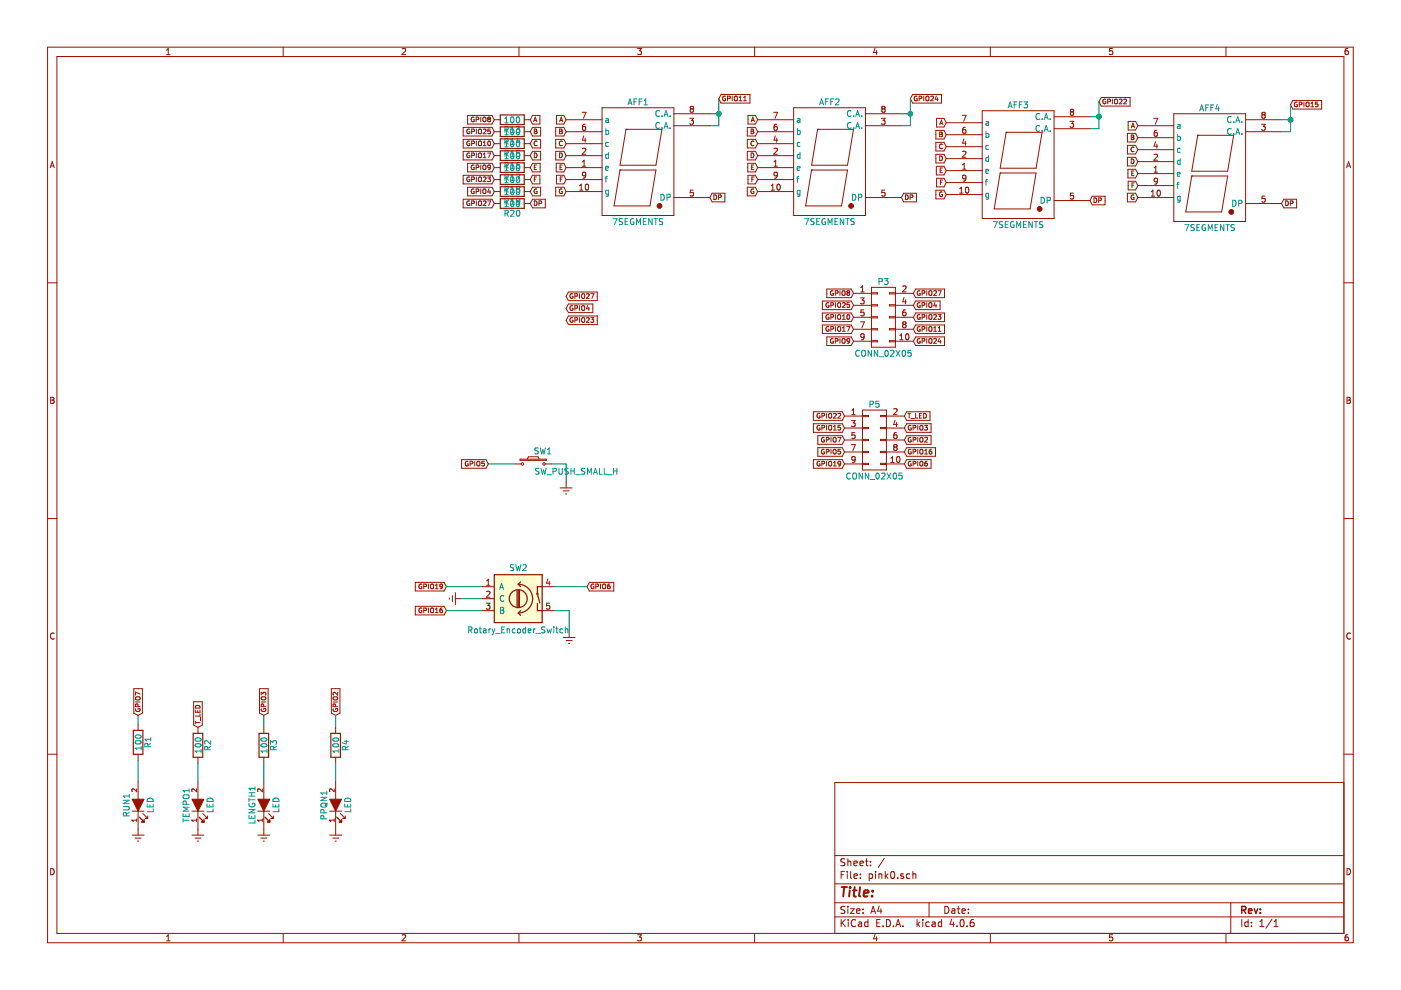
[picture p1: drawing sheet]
EESchema Schematic File Version 2
LIBS:pink0-rescue
LIBS:power
LIBS:device
LIBS:transistors
LIBS:conn
LIBS:linear
LIBS:regul
LIBS:74xx
LIBS:cmos4000
LIBS:adc-dac
LIBS:memory
LIBS:xilinx
LIBS:microcontrollers
LIBS:dsp
LIBS:microchip
LIBS:analog_switches
LIBS:motorola
LIBS:texas
LIBS:intel
LIBS:audio
LIBS:interface
LIBS:digital-audio
LIBS:philips
LIBS:display
LIBS:cypress
LIBS:siliconi
LIBS:opto
LIBS:atmel
LIBS:contrib
LIBS:valves
LIBS:pink0-cache
EELAYER 25 0
EELAYER END
$Descr A4 11693 8268
encoding utf-8
Sheet 1 1
Title ""
Date ""
Rev ""
Comp ""
Comment1 "CC-BY-NC-SA"
Comment2 ""
Comment3 ""
Comment4 ""
$EndDescr
$Comp
L 7SEGMENTS AFF1
U 1 1
P 5325 1400
F 0 "AFF1" H 5325 1950 50  0000 C CNN
F 1 "7SEGMENTS" H 5325 950 50  0000 C CNN
F 2 "raffilibkicad:ACSA02_KCSA02_7segment" H 5325 1400 50  0001 C CNN
F 3 "2.46" H 5325 1400 50  0001 C CNN
F 4 "Kingbright" H -375 0   50  0001 C CNN "MFR"
F 5 "ACSA02-41SGWA-F01" H -375 0   50  0001 C CNN "MPN"
F 6 "Mouser" H -375 0   50  0001 C CNN "SPR"
F 7 "604-ACSA02-41SGWA" H -375 0   50  0001 C CNN "SPN"
F 8 "" H -375 0   50  0001 C CNN "SPURL"
	1    5325 1400
	1    0    0    -1  
$EndComp
$Comp
L 7SEGMENTS AFF2
U 1 1
P 6925 1400
F 0 "AFF2" H 6925 1950 50  0000 C CNN
F 1 "7SEGMENTS" H 6925 950 50  0000 C CNN
F 2 "raffilibkicad:ACSA02_KCSA02_7segment" H 6925 1400 50  0001 C CNN
F 3 "2.46" H 6925 1400 50  0001 C CNN
F 4 "Kingbright" H -250 0   50  0001 C CNN "MFR"
F 5 "ACSA02-41SGWA-F01" H -250 0   50  0001 C CNN "MPN"
F 6 "Mouser" H -250 0   50  0001 C CNN "SPR"
F 7 "604-ACSA02-41SGWA" H -250 0   50  0001 C CNN "SPN"
F 8 "" H -250 0   50  0001 C CNN "SPURL"
	1    6925 1400
	1    0    0    -1  
$EndComp
$Comp
L 7SEGMENTS AFF3
U 1 1
P 8500 1425
F 0 "AFF3" H 8500 1975 50  0000 C CNN
F 1 "7SEGMENTS" H 8500 975 50  0000 C CNN
F 2 "raffilibkicad:ACSA02_KCSA02_7segment" H 8500 1425 50  0001 C CNN
F 3 "2.46" H 8500 1425 50  0001 C CNN
F 4 "Kingbright" H -200 0   50  0001 C CNN "MFR"
F 5 "ACSA02-41SGWA-F01" H -200 0   50  0001 C CNN "MPN"
F 6 "Mouser" H -200 0   50  0001 C CNN "SPR"
F 7 "604-ACSA02-41SGWA" H -200 0   50  0001 C CNN "SPN"
F 8 "" H -200 0   50  0001 C CNN "SPURL"
	1    8500 1425
	1    0    0    -1  
$EndComp
$Comp
L 7SEGMENTS AFF4
U 1 1
P 10100 1450
F 0 "AFF4" H 10100 2000 50  0000 C CNN
F 1 "7SEGMENTS" H 10100 1000 50  0000 C CNN
F 2 "raffilibkicad:ACSA02_KCSA02_7segment" H 10100 1450 50  0001 C CNN
F 3 "2.46" H 10100 1450 50  0001 C CNN
F 4 "Kingbright" H -200 0   50  0001 C CNN "MFR"
F 5 "ACSA02-41SGWA-F01" H -200 0   50  0001 C CNN "MPN"
F 6 "Mouser" H -200 0   50  0001 C CNN "SPR"
F 7 "604-ACSA02-41SGWA" H -200 0   50  0001 C CNN "SPN"
F 8 "" H -200 0   50  0001 C CNN "SPURL"
	1    10100 1450
	1    0    0    -1  
$EndComp
$Comp
L SW_PUSH_SMALL_H SW1
U 1 1
P 4450 3875
F 0 "SW1" H 4530 3985 50  0000 C CNN
F 1 "SW_PUSH_SMALL_H" H 4810 3815 50  0000 C CNN
F 2 "raffilibkicad:APEM_tactile_SMD_switch_6mm" H 4450 4075 50  0001 C CNN
F 3 "0.284" H 4450 4075 50  0001 C CNN
F 4 "APEM" H -675 -775 50  0001 C CNN "MFR"
F 5 "ADTSM66NV" H -675 -775 50  0001 C CNN "MPN"
F 6 "Mouser" H -675 -775 50  0001 C CNN "SPR"
F 7 "642-ADTSM66NV" H -675 -775 50  0001 C CNN "SPN"
F 8 "" H -675 -775 50  0001 C CNN "SPURL"
	1    4450 3875
	1    0    0    -1  
$EndComp
$Comp
L Rotary_Encoder_Switch SW2
U 1 1
P 4325 5000
F 0 "SW2" H 4325 5260 50  0000 C CNN
F 1 "Rotary_Encoder_Switch" H 4325 4740 50  0000 C CNN
F 2 "raffilibkicad:ENCODER_PEC11_SMD" H 4225 5160 50  0001 C CNN
F 3 "2.77" H 4325 5260 50  0001 C CNN
F 4 "Bourns" H -3225 475 50  0001 C CNN "MFR"
F 5 "PEC11S-929K-S0015" H -3225 475 50  0001 C CNN "MPN"
F 6 "Mouser" H -3225 475 50  0001 C CNN "SPR"
F 7 "652-PEC11S9215KH0015" H -3225 475 50  0001 C CNN "SPN"
F 8 "" H -3225 475 50  0001 C CNN "SPURL"
	1    4325 5000
	1    0    0    -1  
$EndComp
$Comp
L CONN_02X05 P3
U 1 1
P 7375 2650
F 0 "P3" H 7375 2950 50  0000 C CNN
F 1 "CONN_02X05" H 7375 2350 50  0000 C CNN
F 2 "raffilibkicad:PINHEAD_10_pin_jtag_connector" H 7375 1450 50  0001 C CNN
F 3 "0.636" H 7375 1450 50  0001 C CNN
F 4 "Amphenol FCI" H 0   0   50  0001 C CNN "MFR"
F 5 "20021111-00010T4LF" H 0   0   50  0001 C CNN "MPN"
F 6 "Mouser" H 0   0   50  0001 C CNN "SPR"
F 7 "649-221111-00010T4LF" H 0   0   50  0001 C CNN "SPN"
F 8 "" H 0   0   50  0001 C CNN "SPURL"
	1    7375 2650
	1    0    0    -1  
$EndComp
$Comp
L LED-RESCUE-pink0 RUN1
U 1 1
P 1150 6725
F 0 "RUN1" H 1150 6825 50  0000 C CNN
F 1 "LED" H 1150 6625 50  0000 C CNN
F 2 "LEDs:LED_0805" H 1150 6725 50  0001 C CNN
F 3 "0.2" H 1150 6725 50  0001 C CNN
F 4 "Kingbright" H -50 1375 50  0001 C CNN "MFR"
F 5 "APHCM2012CGCK-F01" H -50 1375 50  0001 C CNN "MPN"
F 6 "Mouser" H -50 1375 50  0001 C CNN "SPR"
F 7 "604-APHCM2012CGCK" H -50 1375 50  0001 C CNN "SPN"
F 8 "" H -50 1375 50  0001 C CNN "SPURL"
	1    1150 6725
	0    -1   -1   0   
$EndComp
$Comp
L LED-RESCUE-pink0 TEMPO1
U 1 1
P 1650 6725
F 0 "TEMPO1" H 1650 6825 50  0000 C CNN
F 1 "LED" H 1650 6625 50  0000 C CNN
F 2 "LEDs:LED_0805" H 1650 6725 50  0001 C CNN
F 3 "0.2" H 1650 6725 50  0001 C CNN
F 4 "Kingbright" H -50 1375 50  0001 C CNN "MFR"
F 5 "APHCM2012CGCK-F01" H -50 1375 50  0001 C CNN "MPN"
F 6 "Mouser" H -50 1375 50  0001 C CNN "SPR"
F 7 "604-APHCM2012CGCK" H -50 1375 50  0001 C CNN "SPN"
F 8 "" H -50 1375 50  0001 C CNN "SPURL"
	1    1650 6725
	0    -1   -1   0   
$EndComp
$Comp
L LED-RESCUE-pink0 LENGTH1
U 1 1
P 2200 6725
F 0 "LENGTH1" H 2200 6825 50  0000 C CNN
F 1 "LED" H 2200 6625 50  0000 C CNN
F 2 "LEDs:LED_0805" H 2200 6725 50  0001 C CNN
F 3 "0.2" H 2200 6725 50  0001 C CNN
F 4 "Kingbright" H -50 1375 50  0001 C CNN "MFR"
F 5 "APHCM2012CGCK-F01" H -50 1375 50  0001 C CNN "MPN"
F 6 "Mouser" H -50 1375 50  0001 C CNN "SPR"
F 7 "604-APHCM2012CGCK" H -50 1375 50  0001 C CNN "SPN"
F 8 "" H -50 1375 50  0001 C CNN "SPURL"
	1    2200 6725
	0    -1   -1   0   
$EndComp
$Comp
L LED-RESCUE-pink0 PPQN1
U 1 1
P 2800 6725
F 0 "PPQN1" H 2800 6825 50  0000 C CNN
F 1 "LED" H 2800 6625 50  0000 C CNN
F 2 "LEDs:LED_0805" H 2800 6725 50  0001 C CNN
F 3 "0.2" H 2800 6725 50  0001 C CNN
F 4 "Kingbright" H -50 1375 50  0001 C CNN "MFR"
F 5 "APHCM2012CGCK-F01" H -50 1375 50  0001 C CNN "MPN"
F 6 "Mouser" H -50 1375 50  0001 C CNN "SPR"
F 7 "604-APHCM2012CGCK" H -50 1375 50  0001 C CNN "SPN"
F 8 "" H -50 1375 50  0001 C CNN "SPURL"
	1    2800 6725
	0    -1   -1   0   
$EndComp
$Comp
L R R1
U 1 1
P 1150 6200
F 0 "R1" V 1230 6200 50  0000 C CNN
F 1 "100" V 1150 6200 50  0000 C CNN
F 2 "raffilibkicad:R_0805" V 1080 6200 50  0001 C CNN
F 3 "0.016" H 1150 6200 50  0001 C CNN
F 4 "Yageo" H -50 1375 50  0001 C CNN "MFR"
F 5 "RC0805FR-07100RL" H -50 1375 50  0001 C CNN "MPN"
F 6 "Mouser" H -50 1375 50  0001 C CNN "SPR"
F 7 "603-RC0805FR-07100RL" H -50 1375 50  0001 C CNN "SPN"
F 8 "" H -50 1375 50  0001 C CNN "SPURL"
	1    1150 6200
	1    0    0    -1  
$EndComp
$Comp
L R R2
U 1 1
P 1650 6225
F 0 "R2" V 1730 6225 50  0000 C CNN
F 1 "100" V 1650 6225 50  0000 C CNN
F 2 "raffilibkicad:R_0805" V 1580 6225 50  0001 C CNN
F 3 "0.016" H 1650 6225 50  0001 C CNN
F 4 "Yageo" H -50 1375 50  0001 C CNN "MFR"
F 5 "RC0805FR-07100RL" H -50 1375 50  0001 C CNN "MPN"
F 6 "Mouser" H -50 1375 50  0001 C CNN "SPR"
F 7 "603-RC0805FR-07100RL" H -50 1375 50  0001 C CNN "SPN"
F 8 "" H -50 1375 50  0001 C CNN "SPURL"
	1    1650 6225
	1    0    0    -1  
$EndComp
$Comp
L R R3
U 1 1
P 2200 6225
F 0 "R3" V 2280 6225 50  0000 C CNN
F 1 "100" V 2200 6225 50  0000 C CNN
F 2 "raffilibkicad:R_0805" V 2130 6225 50  0001 C CNN
F 3 "0.016" H 2200 6225 50  0001 C CNN
F 4 "Yageo" H -50 1375 50  0001 C CNN "MFR"
F 5 "RC0805FR-07100RL" H -50 1375 50  0001 C CNN "MPN"
F 6 "Mouser" H -50 1375 50  0001 C CNN "SPR"
F 7 "603-RC0805FR-07100RL" H -50 1375 50  0001 C CNN "SPN"
F 8 "" H -50 1375 50  0001 C CNN "SPURL"
	1    2200 6225
	1    0    0    -1  
$EndComp
$Comp
L R R4
U 1 1
P 2800 6225
F 0 "R4" V 2880 6225 50  0000 C CNN
F 1 "100" V 2800 6225 50  0000 C CNN
F 2 "raffilibkicad:R_0805" V 2730 6225 50  0001 C CNN
F 3 "0.016" H 2800 6225 50  0001 C CNN
F 4 "Yageo" H -50 1375 50  0001 C CNN "MFR"
F 5 "RC0805FR-07100RL" H -50 1375 50  0001 C CNN "MPN"
F 6 "Mouser" H -50 1375 50  0001 C CNN "SPR"
F 7 "603-RC0805FR-07100RL" H -50 1375 50  0001 C CNN "SPN"
F 8 "" H -50 1375 50  0001 C CNN "SPURL"
	1    2800 6225
	1    0    0    -1  
$EndComp
$Comp
L Earth #PWR01
U 1 1
P 2800 6925
F 0 "#PWR01" H 2800 6675 50  0001 C CNN
F 1 "Earth" H 2800 6775 50  0001 C CNN
F 2 "" H 2800 6925 50  0000 C CNN
F 3 "" H 2800 6925 50  0000 C CNN
	1    2800 6925
	1    0    0    -1  
$EndComp
$Comp
L Earth #PWR02
U 1 1
P 2200 6925
F 0 "#PWR02" H 2200 6675 50  0001 C CNN
F 1 "Earth" H 2200 6775 50  0001 C CNN
F 2 "" H 2200 6925 50  0000 C CNN
F 3 "" H 2200 6925 50  0000 C CNN
	1    2200 6925
	1    0    0    -1  
$EndComp
$Comp
L Earth #PWR03
U 1 1
P 1650 6925
F 0 "#PWR03" H 1650 6675 50  0001 C CNN
F 1 "Earth" H 1650 6775 50  0001 C CNN
F 2 "" H 1650 6925 50  0000 C CNN
F 3 "" H 1650 6925 50  0000 C CNN
	1    1650 6925
	1    0    0    -1  
$EndComp
$Comp
L Earth #PWR04
U 1 1
P 1150 6925
F 0 "#PWR04" H 1150 6675 50  0001 C CNN
F 1 "Earth" H 1150 6775 50  0001 C CNN
F 2 "" H 1150 6925 50  0000 C CNN
F 3 "" H 1150 6925 50  0000 C CNN
	1    1150 6925
	1    0    0    -1  
$EndComp
$Comp
L Earth #PWR05
U 1 1
P 4725 4025
F 0 "#PWR05" H 4725 3775 50  0001 C CNN
F 1 "Earth" H 4725 3875 50  0001 C CNN
F 2 "" H 4725 4025 50  0000 C CNN
F 3 "" H 4725 4025 50  0000 C CNN
	1    4725 4025
	1    0    0    -1  
$EndComp
$Comp
L Earth #PWR06
U 1 1
P 3850 5000
F 0 "#PWR06" H 3850 4750 50  0001 C CNN
F 1 "Earth" H 3850 4850 50  0001 C CNN
F 2 "" H 3850 5000 50  0000 C CNN
F 3 "" H 3850 5000 50  0000 C CNN
	1    3850 5000
	0    1    1    0   
$EndComp
$Comp
L R R13
U 1 1
P 4275 1000
F 0 "R13" V 4355 1000 50  0000 C CNN
F 1 "100" V 4275 1000 50  0000 C CNN
F 2 "raffilibkicad:R_0805" V 4205 1000 50  0001 C CNN
F 3 "0.016" H 4275 1000 50  0001 C CNN
F 4 "Yageo" H 0   0   50  0001 C CNN "MFR"
F 5 "RC0805FR-07100RL" H 0   0   50  0001 C CNN "MPN"
F 6 "Mouser" H 0   0   50  0001 C CNN "SPR"
F 7 "603-RC0805FR-07100RL" H 0   0   50  0001 C CNN "SPN"
F 8 "" H 0   0   50  0001 C CNN "SPURL"
	1    4275 1000
	0    1    1    0   
$EndComp
$Comp
L R R14
U 1 1
P 4275 1100
F 0 "R14" V 4355 1100 50  0000 C CNN
F 1 "100" V 4275 1100 50  0000 C CNN
F 2 "raffilibkicad:R_0805" V 4205 1100 50  0001 C CNN
F 3 "0.016" H 4275 1100 50  0001 C CNN
F 4 "Yageo" H 0   0   50  0001 C CNN "MFR"
F 5 "RC0805FR-07100RL" H 0   0   50  0001 C CNN "MPN"
F 6 "Mouser" H 0   0   50  0001 C CNN "SPR"
F 7 "603-RC0805FR-07100RL" H 0   0   50  0001 C CNN "SPN"
F 8 "" H 0   0   50  0001 C CNN "SPURL"
	1    4275 1100
	0    1    1    0   
$EndComp
$Comp
L R R15
U 1 1
P 4275 1200
F 0 "R15" V 4355 1200 50  0000 C CNN
F 1 "100" V 4275 1200 50  0000 C CNN
F 2 "raffilibkicad:R_0805" V 4205 1200 50  0001 C CNN
F 3 "0.016" H 4275 1200 50  0001 C CNN
F 4 "Yageo" H 0   0   50  0001 C CNN "MFR"
F 5 "RC0805FR-07100RL" H 0   0   50  0001 C CNN "MPN"
F 6 "Mouser" H 0   0   50  0001 C CNN "SPR"
F 7 "603-RC0805FR-07100RL" H 0   0   50  0001 C CNN "SPN"
F 8 "" H 0   0   50  0001 C CNN "SPURL"
	1    4275 1200
	0    1    1    0   
$EndComp
$Comp
L R R16
U 1 1
P 4275 1300
F 0 "R16" V 4355 1300 50  0000 C CNN
F 1 "100" V 4275 1300 50  0000 C CNN
F 2 "raffilibkicad:R_0805" V 4205 1300 50  0001 C CNN
F 3 "0.016" H 4275 1300 50  0001 C CNN
F 4 "Yageo" H 0   0   50  0001 C CNN "MFR"
F 5 "RC0805FR-07100RL" H 0   0   50  0001 C CNN "MPN"
F 6 "Mouser" H 0   0   50  0001 C CNN "SPR"
F 7 "603-RC0805FR-07100RL" H 0   0   50  0001 C CNN "SPN"
F 8 "" H 0   0   50  0001 C CNN "SPURL"
	1    4275 1300
	0    1    1    0   
$EndComp
$Comp
L R R17
U 1 1
P 4275 1400
F 0 "R17" V 4355 1400 50  0000 C CNN
F 1 "100" V 4275 1400 50  0000 C CNN
F 2 "raffilibkicad:R_0805" V 4205 1400 50  0001 C CNN
F 3 "0.016" H 4275 1400 50  0001 C CNN
F 4 "Yageo" H 0   0   50  0001 C CNN "MFR"
F 5 "RC0805FR-07100RL" H 0   0   50  0001 C CNN "MPN"
F 6 "Mouser" H 0   0   50  0001 C CNN "SPR"
F 7 "603-RC0805FR-07100RL" H 0   0   50  0001 C CNN "SPN"
F 8 "" H 0   0   50  0001 C CNN "SPURL"
	1    4275 1400
	0    1    1    0   
$EndComp
$Comp
L R R18
U 1 1
P 4275 1500
F 0 "R18" V 4355 1500 50  0000 C CNN
F 1 "100" V 4275 1500 50  0000 C CNN
F 2 "raffilibkicad:R_0805" V 4205 1500 50  0001 C CNN
F 3 "0.016" H 4275 1500 50  0001 C CNN
F 4 "Yageo" H 0   0   50  0001 C CNN "MFR"
F 5 "RC0805FR-07100RL" H 0   0   50  0001 C CNN "MPN"
F 6 "Mouser" H 0   0   50  0001 C CNN "SPR"
F 7 "603-RC0805FR-07100RL" H 0   0   50  0001 C CNN "SPN"
F 8 "" H 0   0   50  0001 C CNN "SPURL"
	1    4275 1500
	0    1    1    0   
$EndComp
$Comp
L R R19
U 1 1
P 4275 1600
F 0 "R19" V 4355 1600 50  0000 C CNN
F 1 "100" V 4275 1600 50  0000 C CNN
F 2 "raffilibkicad:R_0805" V 4205 1600 50  0001 C CNN
F 3 "0.016" H 4275 1600 50  0001 C CNN
F 4 "Yageo" H 0   0   50  0001 C CNN "MFR"
F 5 "RC0805FR-07100RL" H 0   0   50  0001 C CNN "MPN"
F 6 "Mouser" H 0   0   50  0001 C CNN "SPR"
F 7 "603-RC0805FR-07100RL" H 0   0   50  0001 C CNN "SPN"
F 8 "" H 0   0   50  0001 C CNN "SPURL"
	1    4275 1600
	0    1    1    0   
$EndComp
$Comp
L R R20
U 1 1
P 4275 1700
F 0 "R20" V 4355 1700 50  0000 C CNN
F 1 "100" V 4275 1700 50  0000 C CNN
F 2 "raffilibkicad:R_0805" V 4205 1700 50  0001 C CNN
F 3 "0.016" H 4275 1700 50  0001 C CNN
F 4 "Yageo" H 0   0   50  0001 C CNN "MFR"
F 5 "RC0805FR-07100RL" H 0   0   50  0001 C CNN "MPN"
F 6 "Mouser" H 0   0   50  0001 C CNN "SPR"
F 7 "603-RC0805FR-07100RL" H 0   0   50  0001 C CNN "SPN"
F 8 "" H 0   0   50  0001 C CNN "SPURL"
	1    4275 1700
	0    1    1    0   
$EndComp
$Comp
L CONN_02X05 P5
U 1 1
P 7300 3675
F 0 "P5" H 7300 3975 50  0000 C CNN
F 1 "CONN_02X05" H 7300 3375 50  0000 C CNN
F 2 "raffilibkicad:PINHEAD_10_pin_jtag_connector" H 7300 2475 50  0001 C CNN
F 3 "0.636" H 7300 2475 50  0001 C CNN
F 4 "Amphenol FCI" H -75 1025 50  0001 C CNN "MFR"
F 5 "20021111-00010T4LF" H -75 1025 50  0001 C CNN "MPN"
F 6 "Mouser" H -75 1025 50  0001 C CNN "SPR"
F 7 "649-221111-00010T4LF" H -75 1025 50  0001 C CNN "SPN"
F 8 "" H -75 1025 50  0001 C CNN "SPURL"
	1    7300 3675
	1    0    0    -1  
$EndComp
$Comp
L Earth #PWR07
U 1 1
P 4750 5275
F 0 "#PWR07" H 4750 5025 50  0001 C CNN
F 1 "Earth" H 4750 5125 50  0001 C CNN
F 2 "" H 4750 5275 50  0000 C CNN
F 3 "" H 4750 5275 50  0000 C CNN
	1    4750 5275
	1    0    0    -1  
$EndComp
Text GLabel 4725 1000 0    39   Input ~ 0
A
Text GLabel 4725 1100 0    39   Input ~ 0
B
Text GLabel 4725 1200 0    39   Input ~ 0
C
Text GLabel 4725 1300 0    39   Input ~ 0
D
Text GLabel 4725 1400 0    39   Input ~ 0
E
Text GLabel 4725 1500 0    39   Input ~ 0
F
Text GLabel 4725 1600 0    39   Input ~ 0
G
Text GLabel 4425 1000 2    39   Input ~ 0
A
Text GLabel 4425 1100 2    39   Input ~ 0
B
Text GLabel 4425 1200 2    39   Input ~ 0
C
Text GLabel 4425 1300 2    39   Input ~ 0
D
Text GLabel 4425 1400 2    39   Input ~ 0
E
Text GLabel 4425 1500 2    39   Input ~ 0
F
Text GLabel 4425 1600 2    39   Input ~ 0
G
Text GLabel 6325 1000 0    39   Input ~ 0
A
Text GLabel 6325 1100 0    39   Input ~ 0
B
Text GLabel 6325 1200 0    39   Input ~ 0
C
Text GLabel 6325 1300 0    39   Input ~ 0
D
Text GLabel 6325 1400 0    39   Input ~ 0
E
Text GLabel 6325 1500 0    39   Input ~ 0
F
Text GLabel 6325 1600 0    39   Input ~ 0
G
Text GLabel 9500 1050 0    39   Input ~ 0
A
Text GLabel 9500 1150 0    39   Input ~ 0
B
Text GLabel 9500 1250 0    39   Input ~ 0
C
Text GLabel 9500 1350 0    39   Input ~ 0
D
Text GLabel 9500 1450 0    39   Input ~ 0
E
Text GLabel 9500 1550 0    39   Input ~ 0
F
Text GLabel 9500 1650 0    39   Input ~ 0
G
Text GLabel 7900 1025 0    39   Input ~ 0
A
Text GLabel 7900 1125 0    39   Input ~ 0
B
Text GLabel 7900 1225 0    39   Input ~ 0
C
Text GLabel 7900 1325 0    39   Input ~ 0
D
Text GLabel 7900 1425 0    39   Input ~ 0
E
Text GLabel 7900 1525 0    39   Input ~ 0
F
Text GLabel 7900 1625 0    39   Input ~ 0
G
Text GLabel 5925 1650 2    39   Input ~ 0
DP
Text GLabel 7525 1650 2    39   Input ~ 0
DP
Text GLabel 9100 1675 2    39   Input ~ 0
DP
Text GLabel 10700 1700 2    39   Input ~ 0
DP
Text GLabel 10775 875  2    39   Input ~ 0
GPIO15
Text GLabel 9175 850  2    39   Input ~ 0
GPIO22
Text GLabel 7600 825  2    39   Input ~ 0
GPIO24
Text GLabel 6000 825  2    39   Input ~ 0
GPIO11
Text GLabel 4125 1000 0    39   Input ~ 0
GPIO8
Text GLabel 4125 1100 0    39   Input ~ 0
GPIO25
Text GLabel 4125 1200 0    39   Input ~ 0
GPIO10
Text GLabel 4125 1300 0    39   Input ~ 0
GPIO17
Text GLabel 4125 1400 0    39   Input ~ 0
GPIO9
Text GLabel 4125 1500 0    39   Input ~ 0
GPIO23
Text GLabel 4125 1600 0    39   Input ~ 0
GPIO4
Text GLabel 4425 1700 2    39   Input ~ 0
DP
Text GLabel 4125 1700 0    39   Input ~ 0
GPIO27
Text GLabel 1150 5975 1    39   Input ~ 0
GPIO7
Text GLabel 2200 5975 1    39   Input ~ 0
GPIO3
Text GLabel 2800 5975 1    39   Input ~ 0
GPIO2
Text GLabel 3725 4900 0    39   Input ~ 0
GPIO19
Text GLabel 3725 5100 0    39   Input ~ 0
GPIO16
Text GLabel 4900 4900 2    39   Input ~ 0
GPIO6
Text GLabel 4075 3875 0    39   Input ~ 0
GPIO5
Text GLabel 7125 2450 0    39   Input ~ 0
GPIO8
Text GLabel 7125 2550 0    39   Input ~ 0
GPIO25
Text GLabel 7125 2650 0    39   Input ~ 0
GPIO10
Text GLabel 7125 2750 0    39   Input ~ 0
GPIO17
Text GLabel 7125 2850 0    39   Input ~ 0
GPIO9
Text GLabel 4725 2675 2    39   Input ~ 0
GPIO23
Text GLabel 4725 2575 2    39   Input ~ 0
GPIO4
Text GLabel 4725 2475 2    39   Input ~ 0
GPIO27
Text GLabel 7625 2650 2    39   Input ~ 0
GPIO23
Text GLabel 7625 2550 2    39   Input ~ 0
GPIO4
Text GLabel 7625 2450 2    39   Input ~ 0
GPIO27
Text GLabel 7625 2750 2    39   Input ~ 0
GPIO11
Text GLabel 7625 2850 2    39   Input ~ 0
GPIO24
Text GLabel 7050 3475 0    39   Input ~ 0
GPIO22
Text GLabel 7050 3575 0    39   Input ~ 0
GPIO15
Text GLabel 7050 3675 0    39   Input ~ 0
GPIO7
Text GLabel 7550 3575 2    39   Input ~ 0
GPIO3
Text GLabel 7550 3675 2    39   Input ~ 0
GPIO2
Text GLabel 7050 3775 0    39   Input ~ 0
GPIO5
Text GLabel 7050 3875 0    39   Input ~ 0
GPIO19
Text GLabel 7550 3775 2    39   Input ~ 0
GPIO16
Text GLabel 7550 3875 2    39   Input ~ 0
GPIO6
Text GLabel 1650 6075 1    39   Input ~ 0
T_LED
Text GLabel 7550 3475 2    39   Input ~ 0
T_LED
Wire Wire Line
	1150 6350 1150 6525
Wire Wire Line
	1650 6375 1650 6525
Wire Wire Line
	2200 6375 2200 6525
Wire Wire Line
	2800 6375 2800 6525
Wire Wire Line
	4600 3875 4725 3875
Wire Wire Line
	4725 3875 4725 4025
Wire Wire Line
	4625 4900 4900 4900
Wire Wire Line
	4075 3875 4300 3875
Wire Wire Line
	4625 5100 4750 5100
Wire Wire Line
	4750 5100 4750 5275
Wire Wire Line
	4025 5000 3850 5000
Wire Wire Line
	9100 975  9175 975 
Wire Wire Line
	9175 850  9175 1075
Wire Wire Line
	9175 1075 9100 1075
Wire Wire Line
	7525 950  7600 950 
Wire Wire Line
	7600 825  7600 1050
Wire Wire Line
	7600 1050 7525 1050
Wire Wire Line
	10700 1000 10775 1000
Wire Wire Line
	10775 875  10775 1100
Wire Wire Line
	10775 1100 10700 1100
Wire Wire Line
	5925 950  6000 950 
Wire Wire Line
	6000 825  6000 1050
Wire Wire Line
	6000 1050 5925 1050
Wire Wire Line
	2800 5975 2800 6075
Wire Wire Line
	2200 5975 2200 6075
Wire Wire Line
	1150 5975 1150 6050
Wire Wire Line
	3725 5100 4025 5100
Wire Wire Line
	4025 4900 3725 4900
Connection ~ 9175 975 
Connection ~ 7600 950 
Connection ~ 10775 1000
Connection ~ 6000 950 
$EndSCHEMATC
